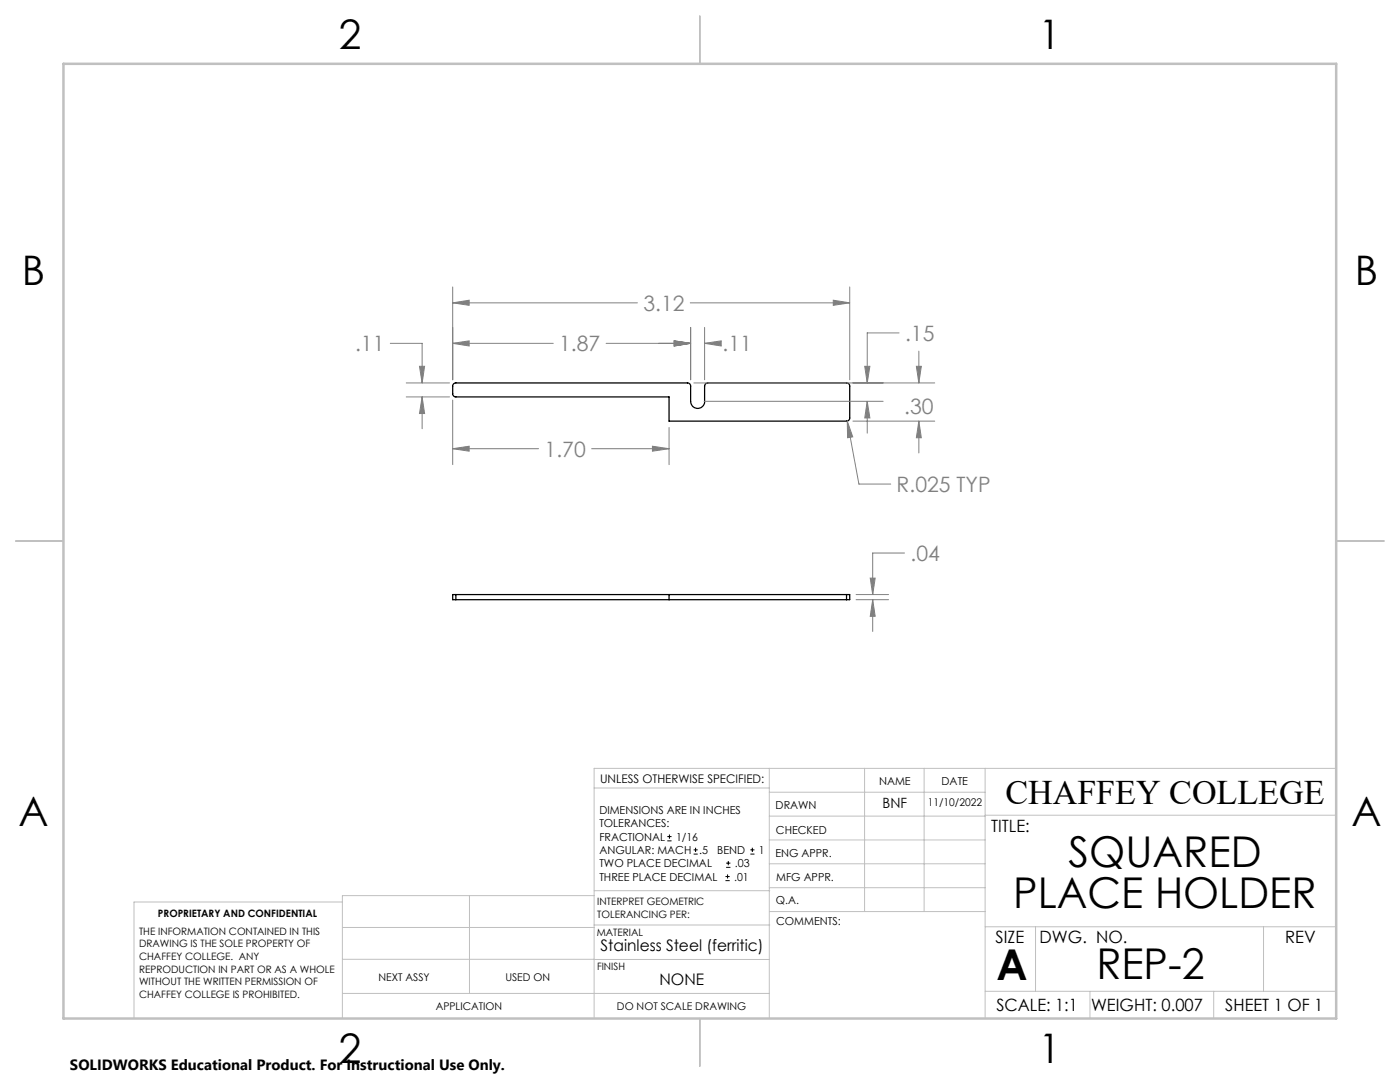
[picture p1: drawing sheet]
<svg xmlns="http://www.w3.org/2000/svg" width="279mm" height="216mm" viewBox="0 0 279 216" stroke-linecap="round" stroke-linejoin="round" font-family="sans-serif">
<path d="M90.5 76.6l.3-.2h46.4a.6 .6 0 0 1 .6 .6v3.1a1.39 1.39 0 0 0 1.4 1.4 1.39 1.39 0 0 0 1.4-1.4v-3.1a.66 .66 0 0 1 .7-.6h27.6a.6 .6 0 0 1 .7 .6v6.4a.6 .6 0 0 1-.7 .6h-35.4v-4.8h-42.5a.6 .6 0 0 1-.7-.6v-1.7zM91 118.6h-.7v1.1h.7M91 118.6h77.9M91 119.7h77.9M91 118.6v1.1M133.5 118.6v1.1M168.9 118.6h.7v1.1h-.7M168.9 118.6v1.1" fill="none" stroke="#000" stroke-width=".25"/>
<g fill="none" stroke="#000" stroke-width=".2">
<path d="M133.2 167.8h.8M133.2 166.9h.8M133.6 166.5v.9M138.4 170.4h.8M138.4 169.6h.8M138.8 169.2v.8M144.8 175.7h.8M144.8 174.9h.8M144.9 173.1h.9M144.9 172.2h.9M145.2 174.5v.8M145.3 171.8v.8"/>
<path d="M149.8 170.4h.8M149.8 169.6h.8M150.1 169.2v.8"/>
</g>
<g fill="none" stroke="#808080" stroke-width=".2">
<path d="M90.3 57.3v18.5M166.3 59.9l3.3 .5-3.3 .5zM169.6 57.3v18.5M77.9 68.5h6.3v7.9M81.1 76.4h8.6M81.1 79.2h8.6M83.7 73.1h1l-.5 3.3zM84.2 79.2l.5 3.3h-1zM84.2 79.2v6.3M90.3 60.4l3.3-.5v1zM90.3 68.5l3.3-.5v1zM90.3 79.8v12.9"/>
<path d="M90.3 60.4h36.9M90.3 68.5h20.1M121 68.5h16.8M134.5 68l3.3 .5-3.3 .5zM137.8 60.4h31.8M137.8 65.3v10.5M138.5 76.4h48M140.6 68.5l3.3-.5v1zM140.6 68.5h2.4M140.6 65.3v10.5M172.6 73.1h1l-.5 3.3zM179.4 66.4h-6.3v10"/>
<path d="M182.9 73.1h1l-.5 3.3zM183.4 70.1v6.3M90.3 89.5l3.3-.5v1zM90.3 89.5h17.2M118.1 89.5h15.4M130.2 89l3.3 .5-3.3 .5zM133.5 85.3v7.4M140.5 80.1h35.7M169.1 84l1.1 3.2-1 .1zM169.1 84l2.3 12.6h6.4M170.2 84h16.3M173.1 80.1l.5 3.3h-1z"/>
<path d="M173.1 80.1v6.3M183.4 84l.5 3.3h-1zM183.4 84v6.4M170.9 118.6h6.4M170.9 119.7h6.4M173.7 115.4h1l-.5 3.2zM174.2 119.7l.5 3.3h-1zM174.2 119.7v6.3M180.5 110.3h-6.3v8.3"/>
</g>
<g fill="none" stroke="#c0c0c0" stroke-width=".2">
<path d="M118.6 157.2h34.9M153.5 153.3v49.9M153.5 158.1h43.1M172.5 153.3v28.6M184.4 153.3v28.6M196.6 153.3v49.9M266.7 153.3h-148.1v49.9M68.3 180h-41.6v23.2M93.7 178.7v19.5M118.6 178.7h-50.3v24.5M118.6 177.7h35M153.5 167.6h43.1"/>
<path d="M153.5 162.8h43.1M153.5 172.4h43.1M153.5 177.1h43.1M196.6 162.7h70.1M68.3 198.2h85.2M68.3 191.4l85.2 .1M68.3 185.1h50.3M118.6 184.6h35M153.6 181.9h43M196.6 197.8h70.1M196.6 184.9h70.1M206.7 184.9v12.9"/>
<path d="M217.5 197.8v5.4M242.2 197.8v5.4M252.2 184.9v12.9"/>
</g>
<path d="M139.7 3.2v9.5M3.1 107.9h9.6M266.7 107.9h9.5M139.7 203.2v9.6" fill="none" stroke="#c0c0c0" stroke-width=".25"/>
<path d="M12.7 12.7h254v190.5h-254z" fill="none" stroke="#c0c0c0" stroke-width=".5"/>
<path d="M90.3 60.4l3.3-.5v1zM166.3 59.9l3.3 .5-3.3 .5zM90.3 68.5l3.3-.5v1zM134.5 68l3.3 .5-3.3 .5zM90.3 89.5l3.3-.5v1zM130.2 89l3.3 .5-3.3 .5zM134.5 68l3.3 .5-3.3 .5zM140.6 68.5l3.3-.5v1zM172.6 73.1h1l-.5 3.3zM173.1 80.1l.5 3.3h-1zM182.9 73.1h1l-.5 3.3zM183.4 84l.5 3.3h-1zM83.7 73.1h1l-.5 3.3zM84.2 79.2l.5 3.3h-1zM169.1 84l.1 3.3 1-.1zM173.7 115.4h1l-.5 3.2zM174.2 119.7l.5 3.3h-1z" fill="#808080"/>
<g font-size="8.5">
<text x="213.2" y="173">SQUARED</text>
<text x="202.2" y="181.1">PLACE HOLDER</text>
<text x="198.9" y="195.5">A</text>
<text x="218.8" y="195.4">REP-2</text>
</g>
<g font-size="8.1">
<text x="67.6" y="9.7">2</text>
<text x="207.3" y="9.7">1</text>
<text x="4.4" y="57">B</text>
<text x="270.4" y="57">B</text>
<text x="3.7" y="164.9">A</text>
<text x="269.7" y="164.9">A</text>
<text x="67.6" y="212.2">2</text>
<text x="207.3" y="212.2">1</text>
</g>
<text font-size="6.9" x="200.6" y="160.4">CHAFFEY COLLEGE</text>
<g font-size="4.2" fill="#808080">
<text x="128.4" y="62">3.12</text>
<text x="70.9" y="70.1">.11</text>
<text x="111.6" y="70.1">1.87</text>
<text x="144.2" y="70.1">.11</text>
<text x="180.6" y="68">.15</text>
<text x="180.5" y="82.6">.30</text>
<text x="108.7" y="91.1">1.70</text>
<text x="178.9" y="98.2">R.025 TYP</text>
<text x="181.7" y="111.9">.04</text>
</g>
<g font-size="3.4">
<text x="197.8" y="166">TITLE:</text>
<text x="198.7" y="188.1">SIZE</text>
<text x="207.5" y="188.1">DWG. NO.</text>
<text x="256.5" y="188.2">REV</text>
<text x="198.8" y="201.7">SCALE: 1:1</text>
<text x="217.7" y="201.8">WEIGHT: 0.007</text>
<text x="244.5" y="201.7">SHEET 1 OF 1</text>
</g>
<g font-size="3.2">
<text x="119.9" y="189.8">Stainless Steel (ferritic)</text>
<text x="131.6" y="196.6">NONE</text>
</g>
<text font-size="3" x="14" y="213.5">SOLIDWORKS Educational Product. For Instructional Use Only.</text>
<text font-size="2.8" x="176.1" y="161.2">BNF</text>
<text font-size="2.4" x="119.8" y="156.2">UNLESS OTHERWISE SPECIFIED:</text>
<g font-size="2.2">
<text x="154.8" y="161.4">DRAWN</text>
<text x="175.4" y="156.6">NAME</text>
<text x="187.9" y="156.7">DATE</text>
<text x="119.6" y="162.4">DIMENSIONS ARE IN INCHES</text>
<text x="119.6" y="165.1">TOLERANCES:</text>
<text x="119.6" y="167.8">FRACTIONAL</text>
<text x="134.9" y="167.8">1/16</text>
<text x="154.9" y="166.3">CHECKED</text>
<text x="119.6" y="170.4">ANGULAR: MACH</text>
<text x="119.6" y="173.1">TWO PLACE DECIMAL</text>
<text x="139.6" y="170.4">.5</text>
<text x="143.1" y="170.4">BEND</text>
<text x="146.7" y="173.1">.03</text>
<text x="151.5" y="170.4">1</text>
<text x="154.8" y="171">ENG APPR.</text>
<text x="119.6" y="175.7">THREE PLACE DECIMAL</text>
<text x="146.5" y="175.7">.01</text>
<text x="154.9" y="175.7">MFG APPR.</text>
<text x="154.9" y="180.4">Q.A.</text>
<text x="154.9" y="184.6">COMMENTS:</text>
</g>
<g font-size="2.1">
<text x="185.2" y="160.7">11/10/2022</text>
<text x="75.5" y="195.7">NEXT ASSY</text>
<text x="100.9" y="195.7">USED ON</text>
<text x="86.9" y="201.5">APPLICATION</text>
<text x="123.1" y="201.6">DO NOT SCALE DRAWING</text>
</g>
<g font-size="2">
<text x="31.5" y="182.9">PROPRIETARY AND CONFIDENTIAL</text>
<text x="119.2" y="180.6">INTERPRET GEOMETRIC</text>
<text x="119.2" y="183.1">TOLERANCING PER:</text>
<text x="27.8" y="186.5">THE INFORMATION CONTAINED IN THIS</text>
<text x="27.8" y="189">DRAWING IS THE SOLE PROPERTY OF</text>
<text x="27.8" y="191.6">CHAFFEY COLLEGE. ANY</text>
<text x="119.1" y="186.7">MATERIAL</text>
<text x="27.8" y="194.1">REPRODUCTION IN PART OR AS A WHOLE</text>
<text x="27.8" y="196.6">WITHOUT THE WRITTEN PERMISSION OF</text>
<text x="119.1" y="193.5">FINISH</text>
<text x="27.8" y="199.1">CHAFFEY COLLEGE IS PROHIBITED.</text>
</g>
</svg>
